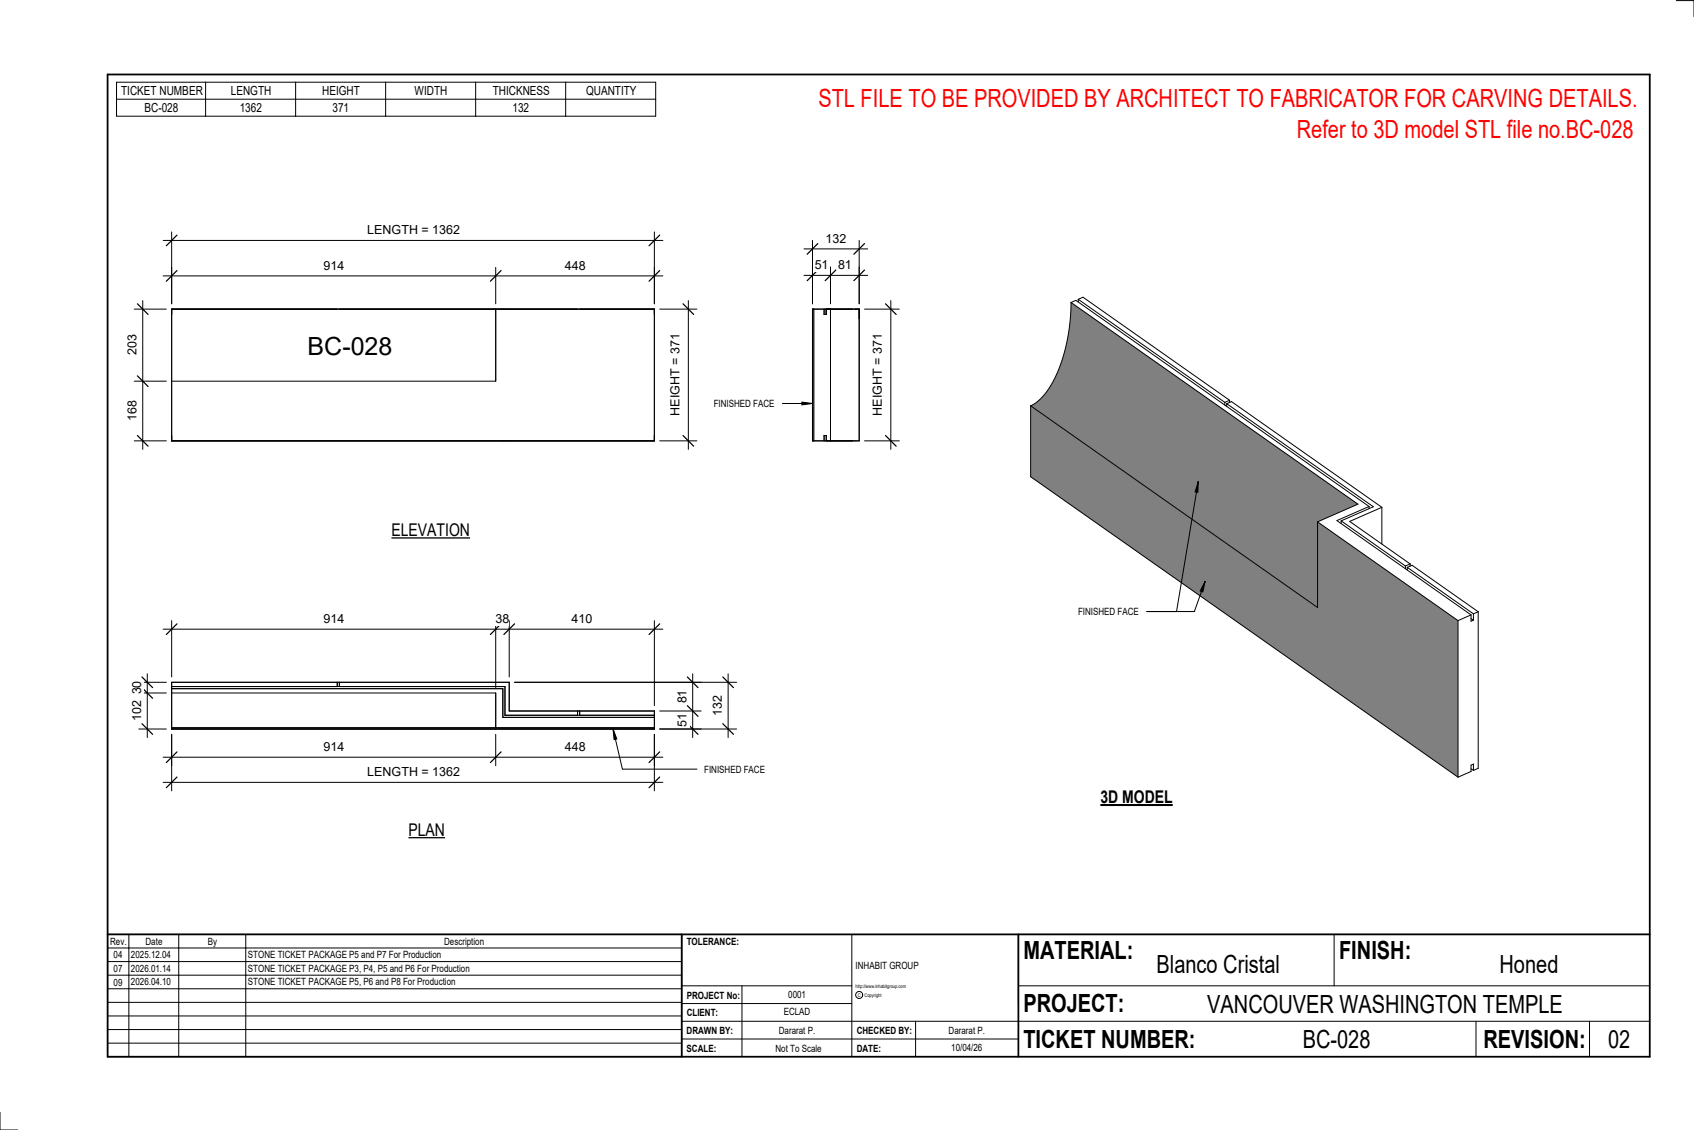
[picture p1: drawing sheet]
<svg xmlns="http://www.w3.org/2000/svg" width="914mm" height="610mm" viewBox="0 0 914 610" stroke-linecap="round" stroke-linejoin="round" font-family="sans-serif">
<path d="M439 167v71z" fill="#7c7c7c"/>
<path d="M93 167v39h175M93 167h260v71h-260zM268 167v39zM439 167h25v71h-25zM439 167v71M445 167v3h1v-3M448 167v71M445 238v-3h1v3" fill="none" stroke="#000" stroke-width=".54"/>
<path d="M93 393h260h-260z" fill="#7c7c7c"/>
<path d="M93 368h182v16h78v9h-260zM93 372h178v15h82M93 370h180v16h80M182 368v2M183 368v2M268 374h-175v19M268 374v19zM93 393h260M312 384v2M313 384v2" fill="none" stroke="#000" stroke-width=".54"/>
<g fill="#808080">
<path d="M578 163l155 109-22 10v46l-155-109a39 39 0 0 0 17-24 103 103 0 0 0 5-32z"/>
<path d="M556 219l155 109v-46l76 53v84l-231-162z"/>
</g>
<g fill="none" stroke="#000" stroke-width=".54">
<path d="M434 134h34M439 130v34M464 130v34M578 163a84 84 0 0 1-15 50l-3 4-4 2M578 163l3-1 158 111M578 163l155 109-22 10M582 161l3-1 79 56M582 161v2M582 161l79 56M556 219v38l231 162M556 219l155 109v-46M661 217v2"/>
<path d="M662 218l3-1 81 57M662 218l79 55-17 8M662 218v1M664 216l-3 1M664 216v1M739 273l-17 8 72 51M739 273v1M746 274l-17 7 32 23M746 274v19M711 282l76 53M724 281l35 24M724 281v1"/>
<path d="M759 305v2M760 306l2-1 36 25M760 306l35 25M760 306v2M761 304l-2 1M761 304v1M787 335v84M794 332l-7 3M794 332v3h1M794 334l1 1M795 331v4M798 330l-3 1"/>
<path d="M798 330v84l-3 2M794 415l1 1M795 416v-4l-1 1v3l-7 3"/>
</g>
<path d="M441 131l-5 6M467 131l-6 6" fill="none" stroke="#000" stroke-width=".67"/>
<path d="M446 125h11v7h-11z" fill="#fff"/>
<path d="M434 149h34M439 144v20M448 144v20M464 144v20" fill="none" stroke="#000" stroke-width=".54"/>
<path d="M441 146l-5 5M451 146l-6 5M467 146l-6 5" fill="none" stroke="#000" stroke-width=".67"/>
<g fill="#fff">
<path d="M452 139h8v8h-8z"/>
<path d="M440 139h7v8h-7z"/>
</g>
<path d="M467 167h18M481 162v80M467 238h18" fill="none" stroke="#000" stroke-width=".54"/>
<path d="M478 164l6 6M478 235l6 6" fill="none" stroke="#000" stroke-width=".67"/>
<g fill="#fff">
<path d="M470 180h8v44h-8z"/>
<path d="M166 179h46v15h-46z"/>
</g>
<path d="M88 149h270M93 144v20M268 144v20M353 144v20" fill="none" stroke="#000" stroke-width=".54"/>
<path d="M96 146l-6 6M270 146l-5 6M356 146l-6 6" fill="none" stroke="#000" stroke-width=".67"/>
<g fill="#fff">
<path d="M175 139h11v8h-11z"/>
<path d="M305 139h11v8h-11z"/>
</g>
<path d="M88 130h270M93 125v39M353 125v39" fill="none" stroke="#000" stroke-width=".54"/>
<path d="M96 127l-6 6M356 127l-6 6" fill="none" stroke="#000" stroke-width=".67"/>
<path d="M198 120h50v8h-50z" fill="#fff"/>
<path d="M72 167h18M77 162v80M72 206h18M72 238h18" fill="none" stroke="#000" stroke-width=".54"/>
<path d="M74 164l6 6M74 203l6 6M74 235l6 6" fill="none" stroke="#000" stroke-width=".67"/>
<g fill="#fff">
<path d="M68 181h7v11h-7z"/>
<path d="M68 216h7v11h-7z"/>
</g>
<path d="M356 167h20M372 162v80M356 238h20" fill="none" stroke="#000" stroke-width=".54"/>
<path d="M369 164l5 6M369 235l5 6" fill="none" stroke="#000" stroke-width=".67"/>
<path d="M361 180h7v44h-7z" fill="#fff"/>
<path d="M93 396v17M268 396v17M353 396v17M88 408h270" fill="none" stroke="#000" stroke-width=".54"/>
<path d="M96 406l-6 5M270 406l-5 5M356 406l-6 5" fill="none" stroke="#000" stroke-width=".67"/>
<g fill="#fff">
<path d="M305 399h11v8h-11z"/>
<path d="M175 399h11v8h-11z"/>
</g>
<path d="M278 368h100M374 363v35M356 384h22M356 393h22" fill="none" stroke="#000" stroke-width=".54"/>
<path d="M371 365l6 6M371 381l6 5M371 390l6 6" fill="none" stroke="#000" stroke-width=".67"/>
<g fill="#fff">
<path d="M364 385h8v7h-8z"/>
<path d="M364 372h8v7h-8z"/>
</g>
<path d="M88 339h270M93 335v30M268 335v36M275 335v30M353 335v46" fill="none" stroke="#000" stroke-width=".54"/>
<path d="M96 337l-6 5M270 337l-5 5M278 337l-6 5M356 337l-6 5" fill="none" stroke="#000" stroke-width=".67"/>
<g fill="#fff">
<path d="M309 330h11v8h-11z"/>
<path d="M268 330h7v8h-7z"/>
<path d="M175 330h11v8h-11z"/>
</g>
<path d="M75 368h15M75 374h15M79 363v35M75 393h15" fill="none" stroke="#000" stroke-width=".54"/>
<path d="M77 365l5 6M77 371l5 6M77 390l5 6" fill="none" stroke="#000" stroke-width=".67"/>
<g fill="#fff">
<path d="M70 378h8v11h-8z"/>
<path d="M70 367h8v8h-8z"/>
</g>
<path d="M278 368h120M393 363v35M356 393h42" fill="none" stroke="#000" stroke-width=".54"/>
<path d="M390 365l6 6M390 390l6 6" fill="none" stroke="#000" stroke-width=".67"/>
<path d="M384 375h7v11h-7z" fill="#fff"/>
<path d="M93 396v31M353 396v31M88 422h270" fill="none" stroke="#000" stroke-width=".54"/>
<path d="M96 419l-6 6M356 419l-6 6" fill="none" stroke="#000" stroke-width=".67"/>
<path d="M198 413h50v7h-50z" fill="#fff"/>
<g fill="none" stroke="#000" stroke-width=".54">
<path d="M905 0h9v9M460 504v66M720 504v28M891 504h-341v37M368 532h92M401 532v38M550 532h341M368 551h523M368 541h92M494 551v19M797 551v19M858 551v19"/>
<path d="M368 561h182M0 600v10h10"/>
<circle cx="464" cy="537" r="1.9"/>
</g>
<path d="M58 40h833v530h-833zM58 504h833M368 504v66M550 504v66" fill="none" stroke="#000" stroke-width=".96"/>
<g fill="#fff">
<path d="M652 534h192v15h-192z"/>
<path d="M513 562h17v6h-17z"/>
<path d="M425 533h10v6h-10z"/>
<path d="M423 543h15v6h-15z"/>
<path d="M420 553h20v6h-20z"/>
<path d="M624 513h68v15h-68z"/>
<path d="M809 513h33v15h-33z"/>
<path d="M512 553h20v6h-20z"/>
<path d="M703 553h37v15h-37z"/>
<path d="M442 45h443v16h-443z"/>
<path d="M868 553h12v15h-12z"/>
<path d="M61 512h5v6h-5z"/>
<path d="M61 520h5v6h-5z"/>
<path d="M61 527h5v6h-5z"/>
</g>
<path d="M58 504h310v66h-310zM58 519h310M58 511h310M70 504v66M96 504v66M133 504v66M58 533h310M58 526h310M58 555h310M58 548h310M58 541h310M58 563h310" fill="none" stroke="#000" stroke-width=".54"/>
<path d="M211 281h43v10h-43z" fill="#fff"/>
<path d="M211 290h43" fill="none" stroke="#000" stroke-width=".69" stroke-linecap="butt"/>
<path d="M220 442h20v11h-20z" fill="#fff"/>
<path d="M220 452h20" fill="none" stroke="#000" stroke-width=".69" stroke-linecap="butt"/>
<path d="M594 424h39v12h-39z" fill="#fff"/>
<path d="M594 434h39" fill="none" stroke="#000" stroke-width="1.1" stroke-linecap="butt"/>
<path d="M700 62h184v15h-184z" fill="#fff"/>
<g fill="none" stroke="#000" stroke-width=".54">
<path d="M63 44h291v19h-291zM63 54h291M111 44v19M160 44v19M208 44v19M257 44v19M305 44v19M422 218h17M433 217l6 1h-6zM647 260v6l-2-1zM647 260l-12 70M650 314l-1 5h-1z"/>
<path d="M650 314l-5 16h-26M331 393l2 6h-2zM331 393l5 22h40"/>
</g>
<path d="M433 217l6 1h-6zM647 260v6l-2-1zM650 314l-1 5h-1zM331 393l2 6h-2z" fill="#000"/>
<g font-size="13.5" fill="#f00">
<text x="442" y="58">STL FILE TO BE PROVIDED BY ARCHITECT TO FABRICATOR FOR CARVING DETAILS.</text>
<text x="700" y="75">Refer to 3D model STL file no.BC-028</text>
</g>
<g font-size="13.5">
<text x="166" y="191">BC-028</text>
<text x="552" y="517">MATERIAL:</text>
<text x="723" y="517">FINISH:</text>
<text x="624" y="525">Blanco Cristal</text>
<text x="809" y="525">Honed</text>
<text x="552" y="546">PROJECT:</text>
<text x="652" y="546">VANCOUVER WASHINGTON TEMPLE</text>
<text x="552" y="565">TICKET NUMBER:</text>
<text x="703" y="565">BC-028</text>
<text x="801" y="565">REVISION:</text>
<text x="868" y="565">02</text>
</g>
<g font-size="9.4">
<text x="211" y="289">ELEVATION</text>
<text x="594" y="433">3D MODEL</text>
<text x="220" y="451">PLAN</text>
</g>
<g font-size="6.7">
<text x="65" y="51">TICKET NUMBER</text>
<text x="125" y="51">LENGTH</text>
<text x="174" y="51">HEIGHT</text>
<text x="224" y="51">WIDTH</text>
<text x="266" y="51">THICKNESS</text>
<text x="316" y="51">QUANTITY</text>
<text x="78" y="60">BC-028</text>
<text x="129" y="60">1362</text>
<text x="179" y="60">371</text>
<text x="277" y="60">132</text>
<text x="198" y="126">LENGTH = 1362</text>
<text x="446" y="131">132</text>
<text x="175" y="145">914</text>
<text x="305" y="145">448</text>
<text x="440" y="145">51</text>
<text x="452" y="145">81</text>
<text x="74" y="192" transform="rotate(-90 74 192)">203</text>
<text x="74" y="227" transform="rotate(-90 74 227)">168</text>
<text x="367" y="224" transform="rotate(-90 367 224)">HEIGHT = 371</text>
<text x="476" y="224" transform="rotate(-90 476 224)">HEIGHT = 371</text>
<text x="175" y="336">914</text>
<text x="268" y="336">38</text>
<text x="309" y="336">410</text>
<text x="76" y="375" transform="rotate(-90 76 375)">30</text>
<text x="371" y="379" transform="rotate(-90 371 379)">81</text>
<text x="76" y="389" transform="rotate(-90 76 389)">102</text>
<text x="390" y="386" transform="rotate(-90 390 386)">132</text>
<text x="371" y="392" transform="rotate(-90 371 392)">51</text>
<text x="175" y="405">914</text>
<text x="305" y="405">448</text>
<text x="198" y="419">LENGTH = 1362</text>
</g>
<g font-size="5.4">
<text x="385" y="220">FINISHED FACE</text>
<text x="582" y="332">FINISHED FACE</text>
<text x="380" y="417">FINISHED FACE</text>
<text x="59" y="510">Rev.</text>
<text x="79" y="510">Date</text>
<text x="112" y="510">By</text>
<text x="240" y="510">Description</text>
<text x="371" y="510">TOLERANCE:</text>
<text x="61" y="517">04</text>
<text x="71" y="517">2025.12.04</text>
<text x="134" y="517">STONE TICKET PACKAGE P5 and P7 For Production</text>
<text x="61" y="525">07</text>
<text x="71" y="524">2026.01.14</text>
<text x="134" y="524">STONE TICKET PACKAGE P3, P4, P5 and P6 For Production</text>
<text x="462" y="523">INHABIT GROUP</text>
<text x="61" y="532">09</text>
<text x="71" y="532">2026.04.10</text>
<text x="134" y="532">STONE TICKET PACKAGE P5, P6 and P8 For Production</text>
<text x="371" y="539">PROJECT No:</text>
<text x="425" y="538">0001</text>
<text x="371" y="548">CLIENT:</text>
<text x="423" y="548">ECLAD</text>
<text x="371" y="558">DRAWN BY:</text>
<text x="420" y="558">Dararat P.</text>
<text x="462" y="558">CHECKED BY:</text>
<text x="512" y="558">Dararat P.</text>
<text x="371" y="567">SCALE:</text>
<text x="419" y="567">Not To Scale</text>
<text x="462" y="567">DATE:</text>
<text x="513" y="567">10/04/26</text>
</g>
<g font-size="2.7">
<text x="462" y="533">http://www.inhabitgroup.com</text>
<text x="463" y="538">C</text>
<text x="467" y="538">Copyright</text>
</g>
</svg>
